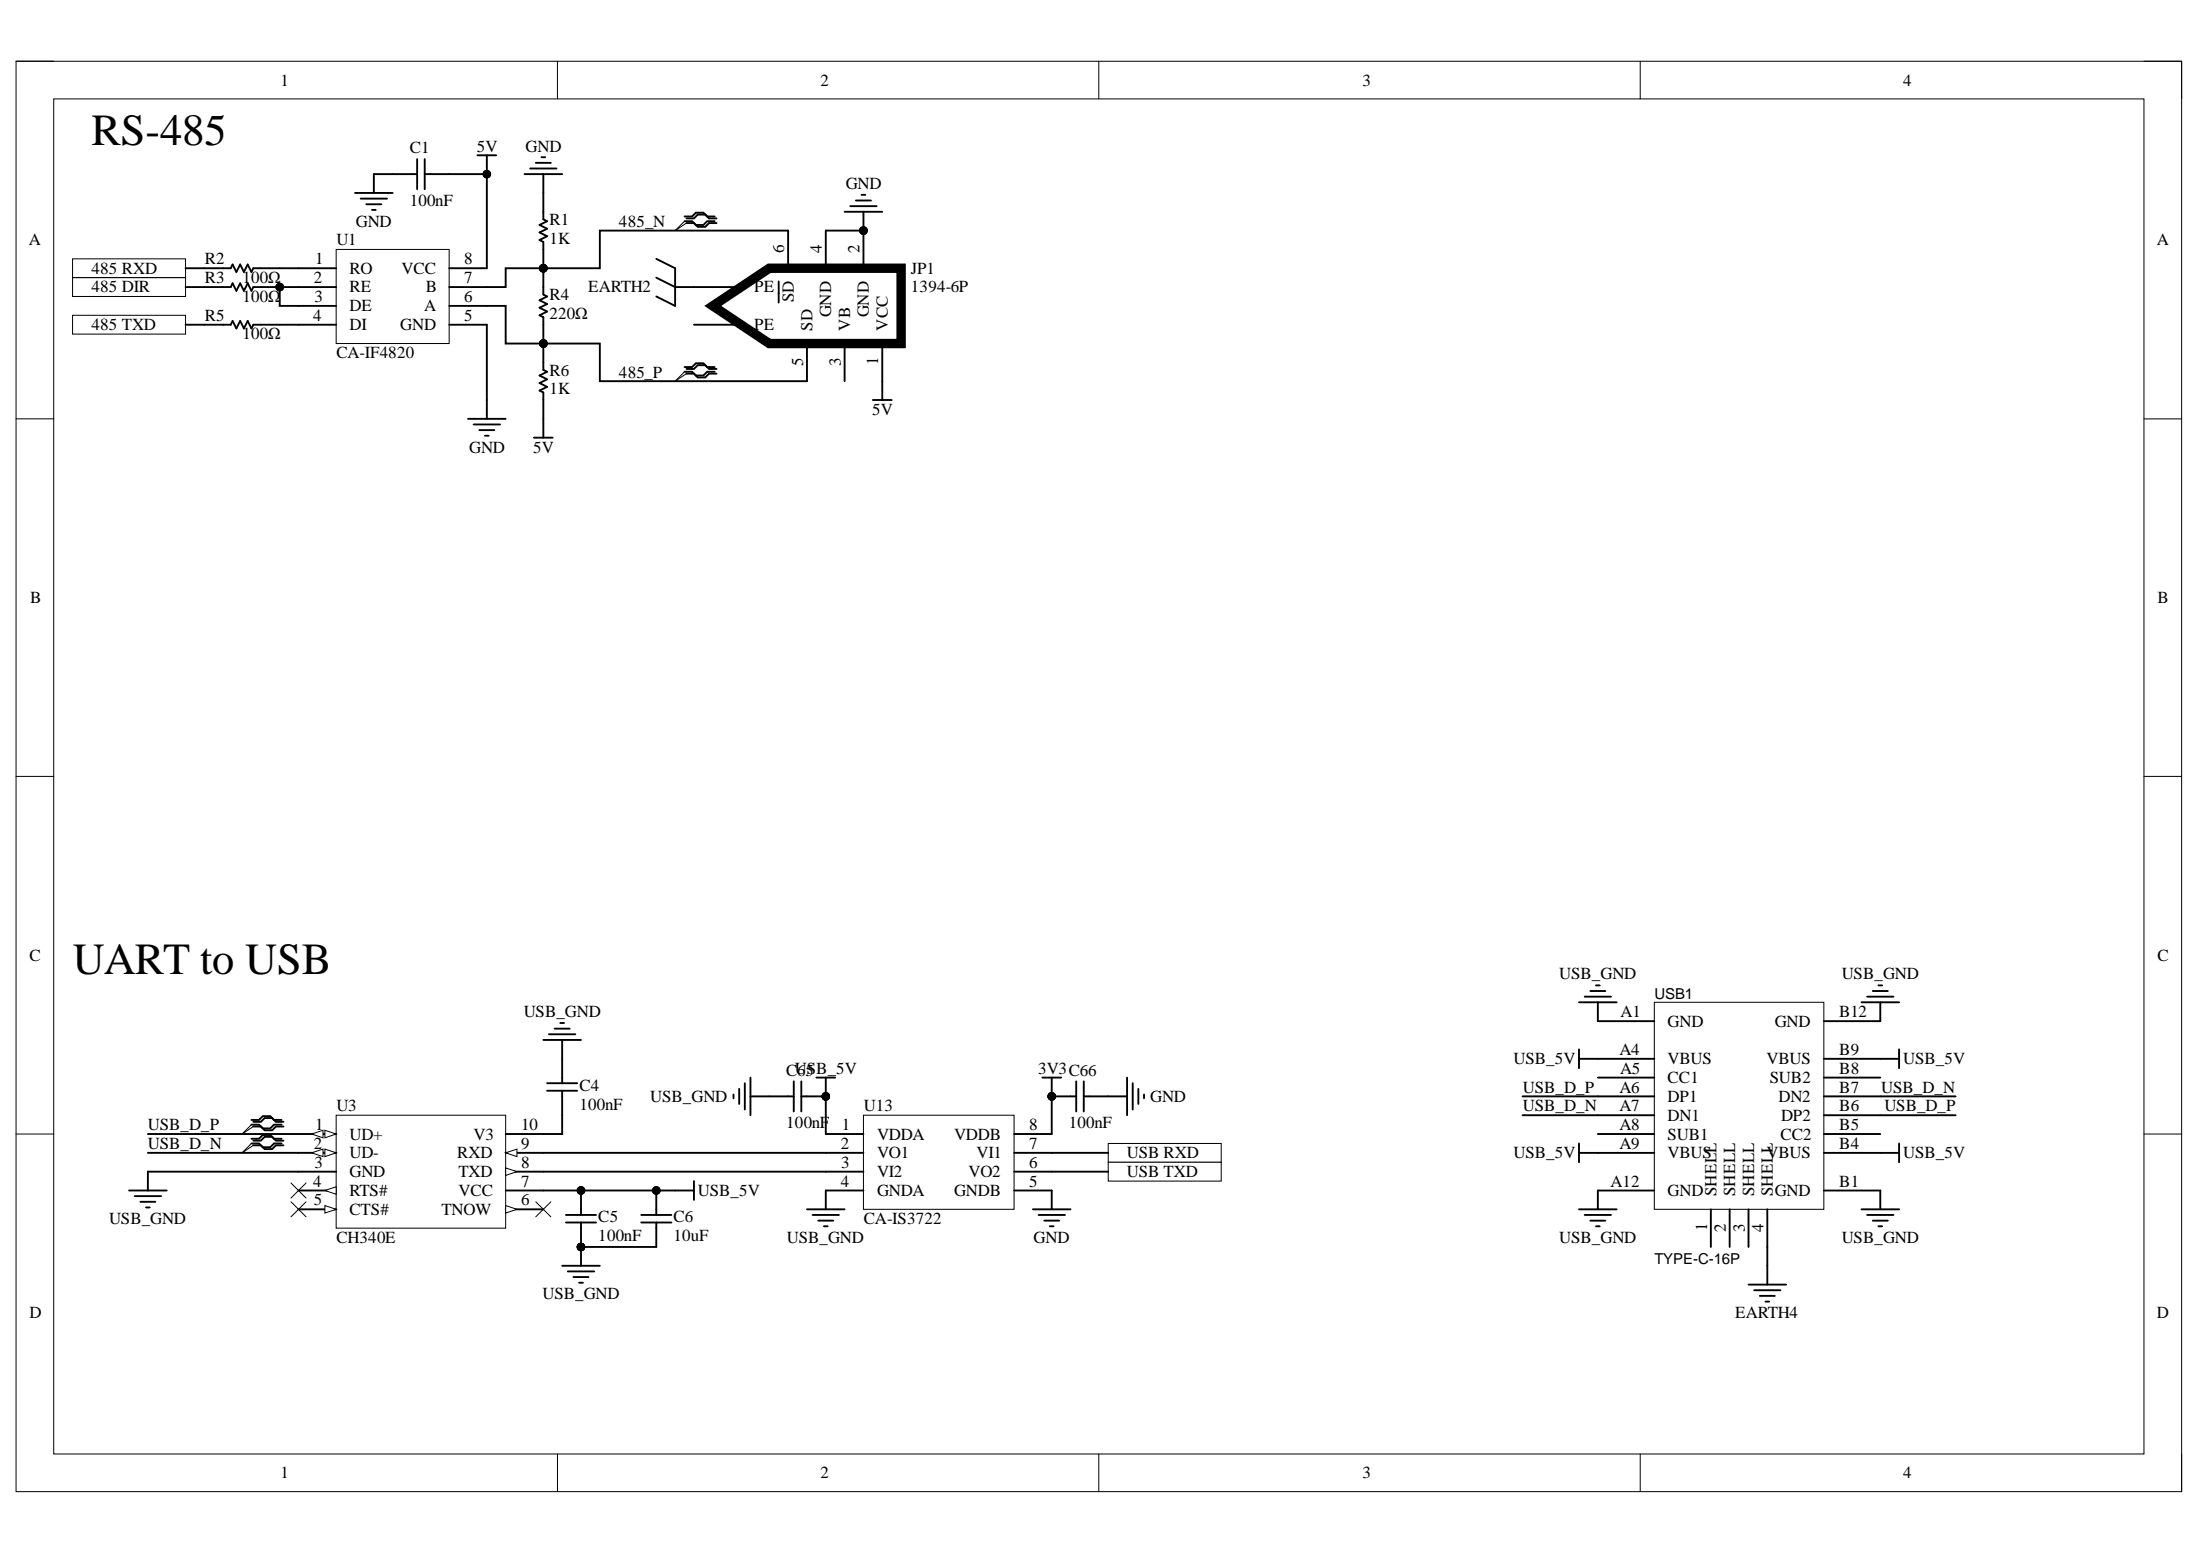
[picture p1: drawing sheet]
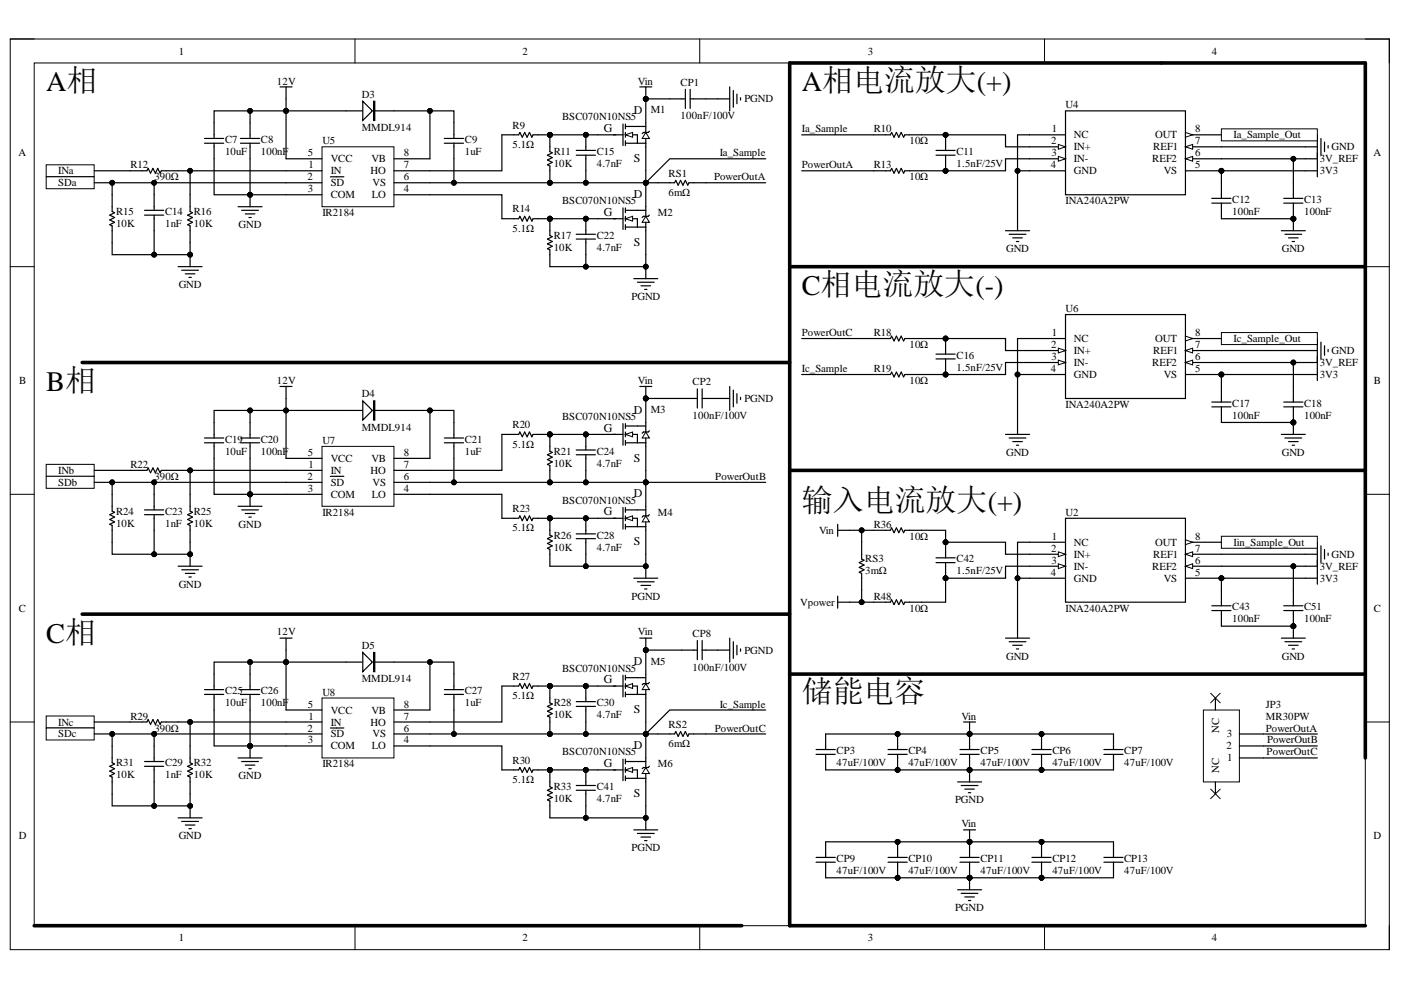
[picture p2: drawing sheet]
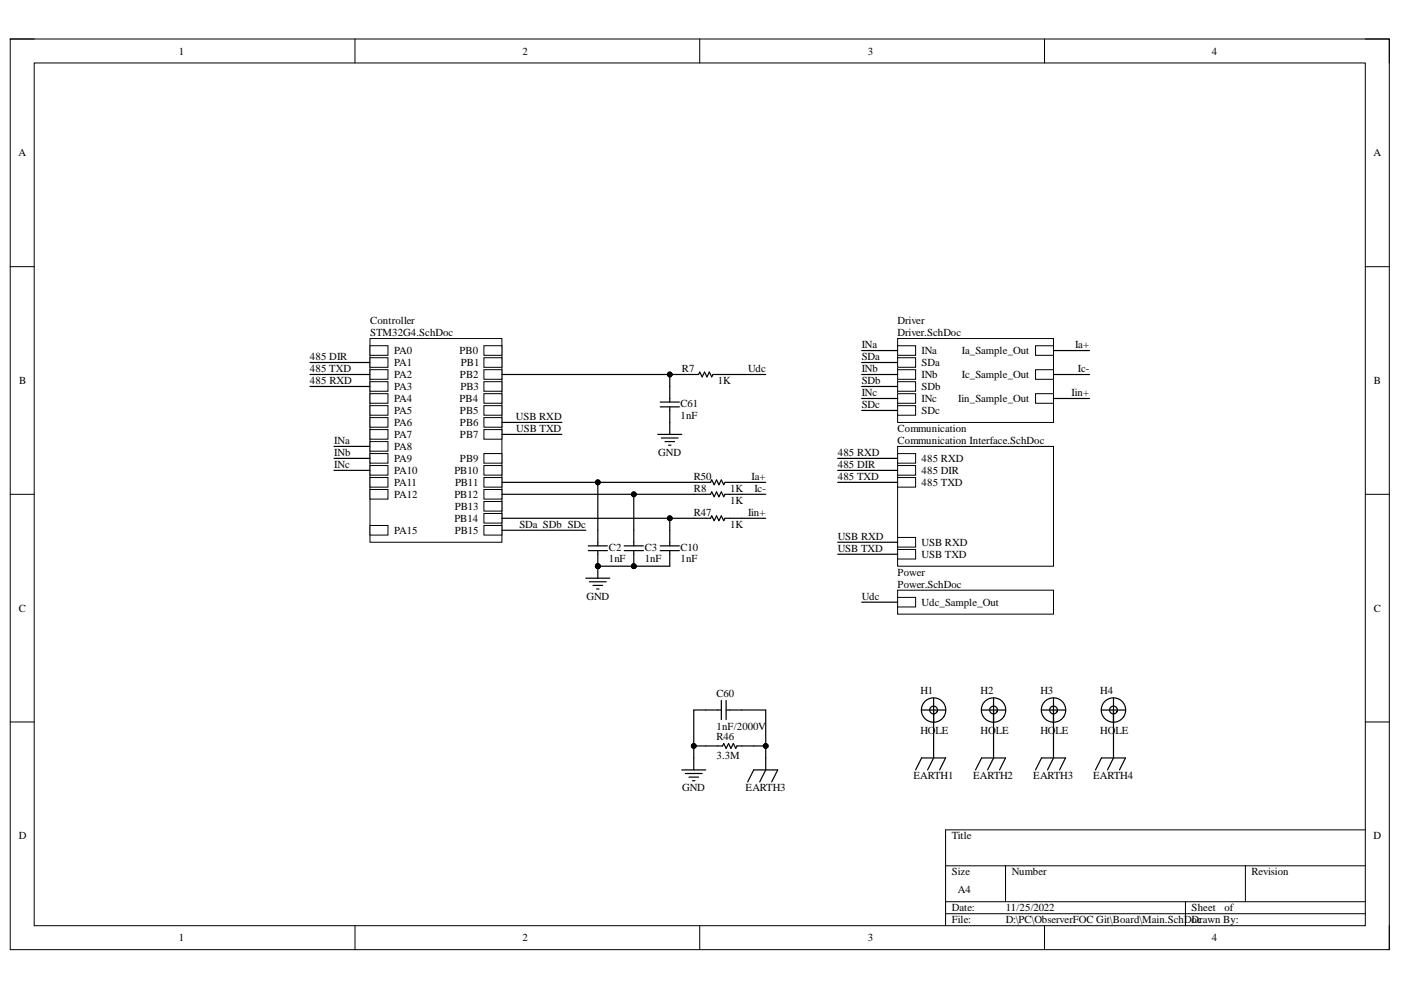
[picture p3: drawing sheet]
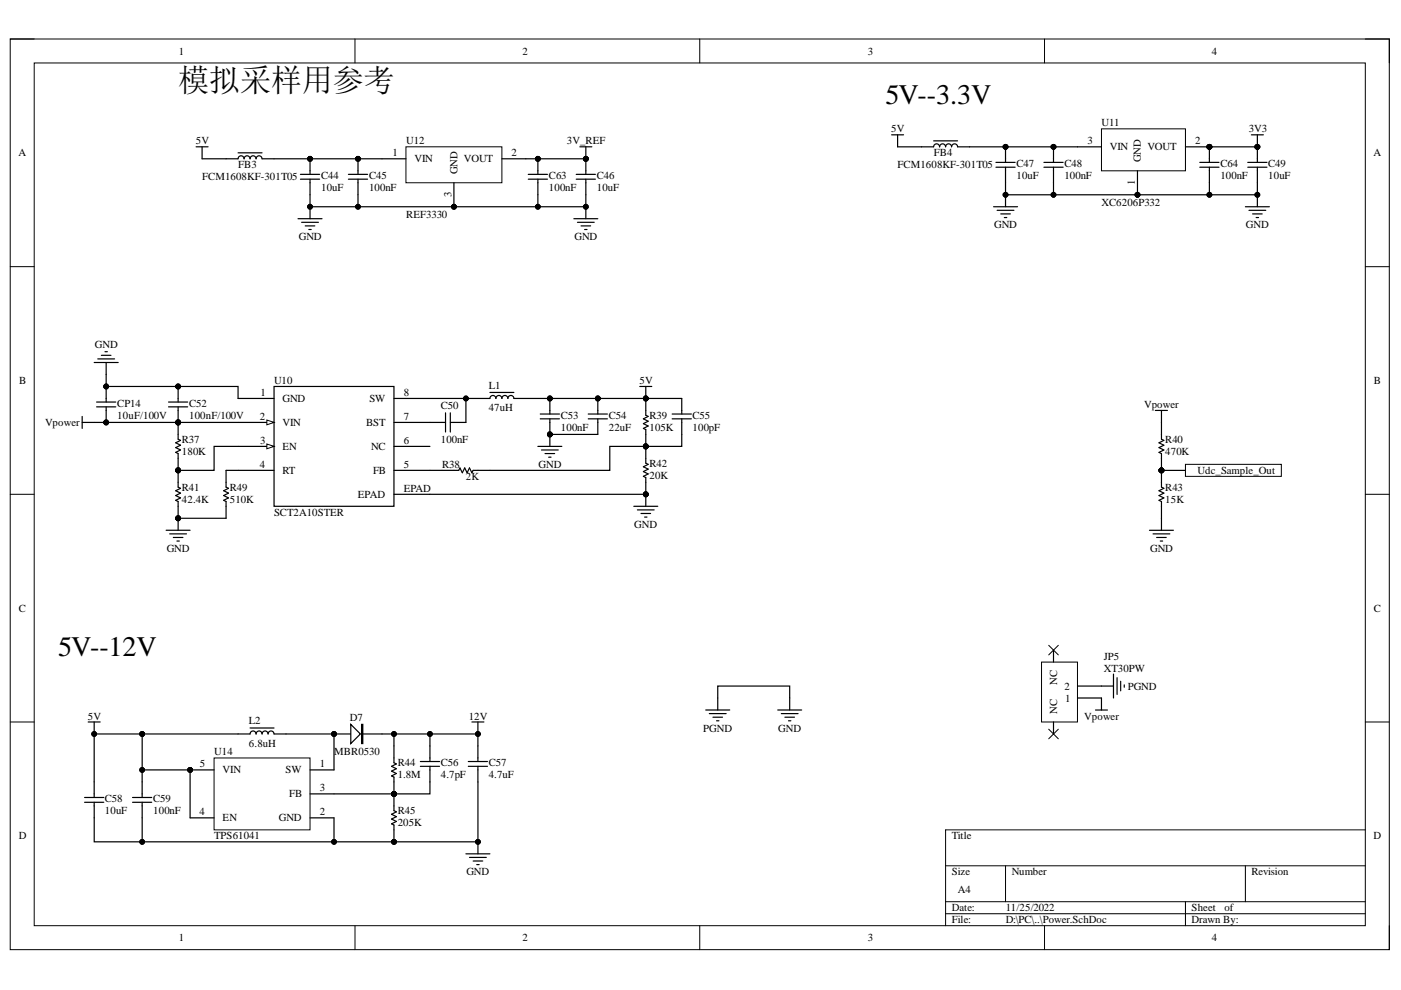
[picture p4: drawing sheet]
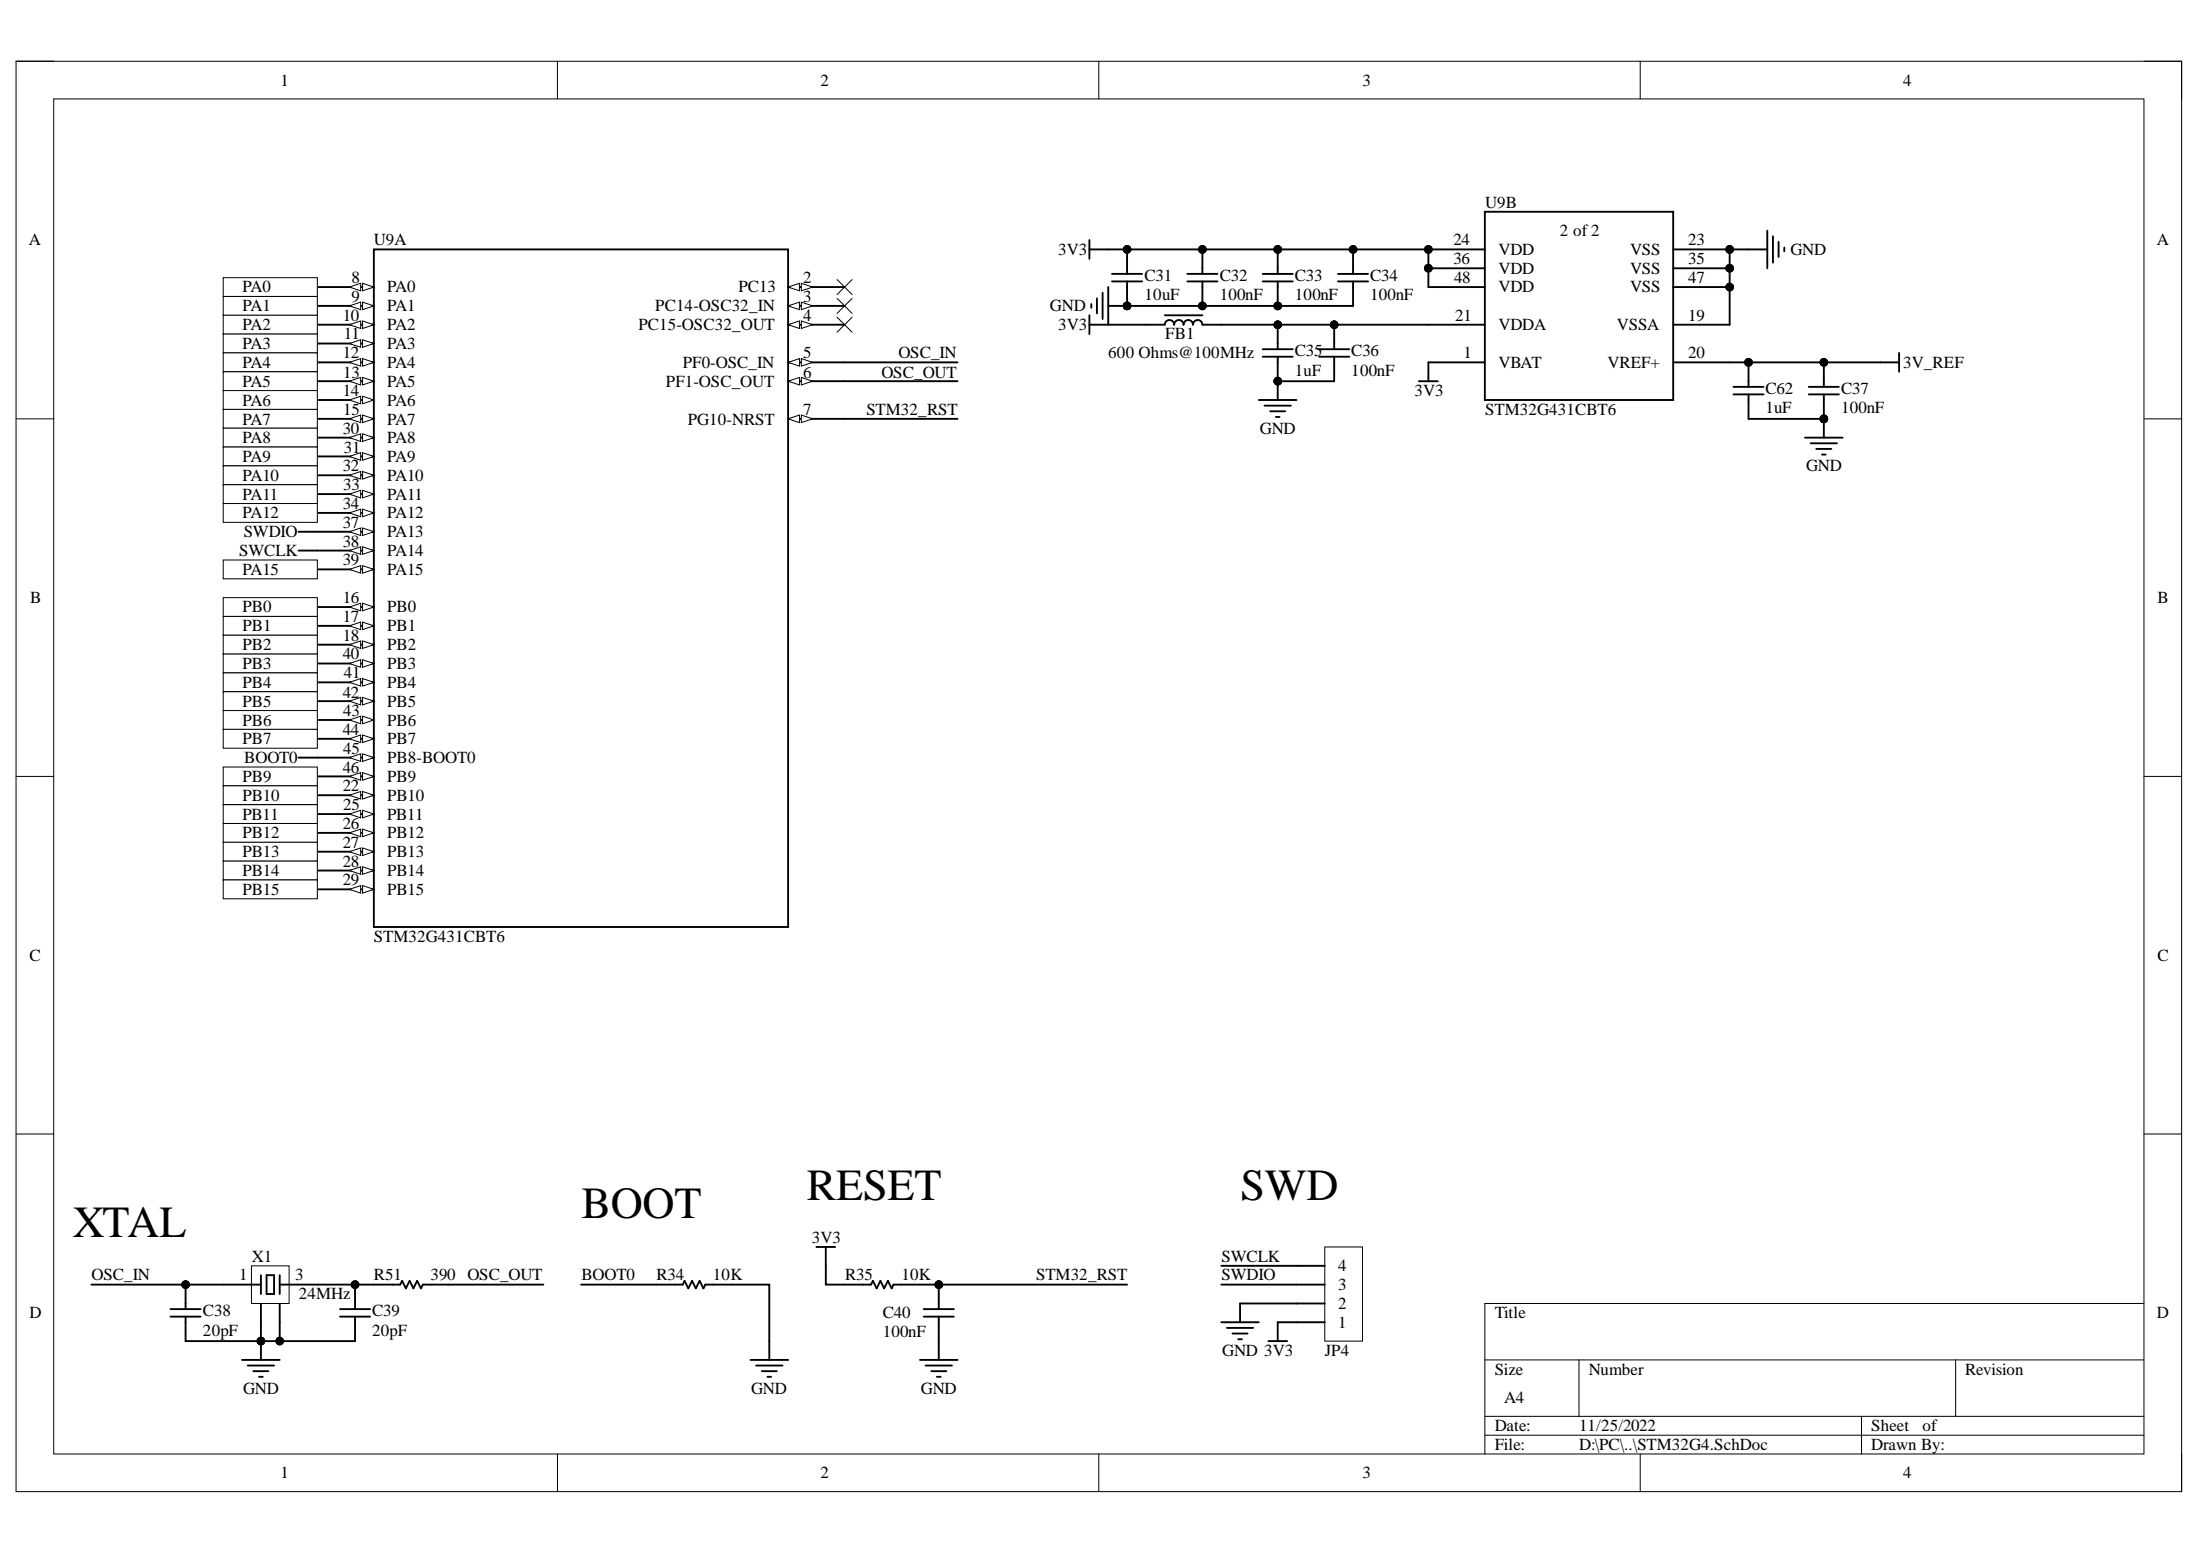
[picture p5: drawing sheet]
# Altium project Driver_BaseSTM32G4.PrjPcb
5 sheets, 174 parts. Net scope: hierarchical (ports join the sheet entries above them; power ports are global).
Board file: Driver.PcbDoc
Sheets:
  Main.SchDoc
    Controller = STM32G4.SchDoc
    Power = Power.SchDoc
    Driver = Driver.SchDoc
    Communication = Communication Interface.SchDoc

## Sheet Main.SchDoc
size A4

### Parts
C60  1nF/2000V  [C1206]
H1  HOLE  [定位孔 Φ3 1]
H2  HOLE  [定位孔 Φ3 1]
H3  HOLE  [定位孔 Φ3 1]
H4  HOLE  [定位孔 Φ3 1]
R46  3.3M  [R1206]

### Sub-sheets
Communication = Communication Interface.SchDoc: 485 RXD, 485 DIR, 485 TXD, USB RXD, USB TXD
Controller = STM32G4.SchDoc: PA1, PA2, PA3, PA4, PA5, PA6, PA7, PA8, PA9, PA10, PA11, PA12, PA15, PB1, PB2, PB3, PB4, PB5, PB6, PB7, PB9, PB10, PB11, PB12, PB13, PB14, PB15, PA0, PB0
Driver = Driver.SchDoc: INa, SDa, Ia_S, Ic_S, INb, SDb, INc, SDc, Iin_S
Power = Power.SchDoc: Udc_S

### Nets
EARTH1: H1.1
EARTH2: H2.1
EARTH3: C60.2 H3.1 R46.1
EARTH4: H4.1
GND: C60.1 R46.2
485 DIR: sheet Controller/PA1, sheet Communication/485 DIR
485 RXD: sheet Controller/PA3, sheet Communication/485 RXD
485 TXD: sheet Controller/PA2, sheet Communication/485 TXD
Ia+: sheet Controller/PB11, sheet Driver/Ia_S
Ic-: sheet Controller/PB12, sheet Driver/Ic_S
Iin+: sheet Controller/PB14, sheet Driver/Iin_S
INa: sheet Controller/PA8, sheet Driver/INa
INb: sheet Controller/PA9, sheet Driver/INb
INc: sheet Controller/PA10, sheet Driver/INc
SDa: sheet Controller/PB15, sheet Driver/SDa, sheet Driver/SDb, sheet Driver/SDc  [also labelled SDb, SDc]
Udc: sheet Controller/PB2, sheet Power/Udc_S
USB RXD: sheet Controller/PB6, sheet Communication/USB RXD
USB TXD: sheet Controller/PB7, sheet Communication/USB TXD

## Sheet STM32G4.SchDoc
size A4

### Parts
C31  10uF  [C0805]
C32  100nF  [C0402]
C33  100nF  [C0402]
C34  100nF  [C0402]
C35  1uF  [C0603]
C36  100nF  [C0402]
C37  100nF  [C0402]
C38  20pF  [C0402]
C39  20pF  [C0402]
C40  100nF  [C0402]
C62  1uF  [C0603]
FB1  600 Ohms@100MHz  [FB 0402]
JP4  HDR-1X4  [XH2.54-4P_H]  (value not drawn)
R34  10K  [R0402]
R35  10K  [R0402]
R51  390  [R0402]
U9  STM32G431CBT6  [LQFP48 7X7_L]  (parts A,B of 2)
X1  24MHz  [XTAL-3225]

### Ports
PA0, PA1, PA2, PA3, PA4, PA5, PA6, PA7, PA8, PA9, PA10, PA11, PA12, PA15, PB0, PB1, PB2, PB3, PB4, PB5, PB6, PB7, PB9, PB10, PB11, PB12, PB13, PB14, PB15

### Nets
3V3: C31.2 C32.2 C33.2 C34.2 FB1.1 JP4.1 R35.1 U9.1(VBAT) U9.24(VDD) U9.36(VDD) U9.48(VDD)
3V_REF: C37.1 C62.1 U9.20(VREF+)
GND: C31.1 C32.1 C33.1 C34.1 C35.2 C36.2 C37.2 C38.1 C39.1 C40.1 C62.2 JP4.2 R34.2 U9.19(VSSA) U9.23(VSS) U9.35(VSS) U9.47(VSS) X1.2 X1.4
485 DIR: U9.9(PA1) ; port PA1
485 RXD: U9.11(PA3) ; port PA3
485 TXD: U9.10(PA2) ; port PA2
BOOT0: R34.1 U9.45(PB8-BOOT0)
Ia+: U9.25(PB11) ; port PB11
Ic-: U9.26(PB12) ; port PB12
Iin+: U9.28(PB14) ; port PB14
INa: U9.30(PA8) ; port PA8
INb: U9.31(PA9) ; port PA9
INc: U9.32(PA10) ; port PA10
OSC_IN: C38.2 U9.5(PF0-OSC_IN) X1.1
OSC_OUT: R51.2 U9.6(PF1-OSC_OUT)
SDa: U9.29(PB15) ; port PB15
STM32_RST: C40.2 R35.2 U9.7(PG10-NRST)
SWCLK: JP4.4 U9.38(PA14)
SWDIO: JP4.3 U9.37(PA13)
Udc: U9.18(PB2) ; port PB2
USB RXD: U9.43(PB6) ; port PB6
USB TXD: U9.44(PB7) ; port PB7
NetC35_1: C35.1 C36.1 FB1.2 U9.21(VDDA)
NetC39_2: C39.2 R51.1 X1.3
NetU9_8: U9.8(PA0) ; port PA0
NetU9_12: U9.12(PA4) ; port PA4
NetU9_13: U9.13(PA5) ; port PA5
NetU9_14: U9.14(PA6) ; port PA6
NetU9_15: U9.15(PA7) ; port PA7
NetU9_16: U9.16(PB0) ; port PB0
NetU9_17: U9.17(PB1) ; port PB1
NetU9_22: U9.22(PB10) ; port PB10
NetU9_27: U9.27(PB13) ; port PB13
NetU9_33: U9.33(PA11) ; port PA11
NetU9_34: U9.34(PA12) ; port PA12
NetU9_39: U9.39(PA15) ; port PA15
NetU9_40: U9.40(PB3) ; port PB3
NetU9_41: U9.41(PB4) ; port PB4
NetU9_42: U9.42(PB5) ; port PB5
NetU9_46: U9.46(PB9) ; port PB9

Not connected (* = marked no-connect by the designer): U9 2(PC13)* 3(PC14-OSC32_IN)* 4(PC15-OSC32_OUT)*

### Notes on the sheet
- IO
- POWER
- (near C38) XTAL
- (near R35) RESET
- SWD
- BOOT

## Sheet Power.SchDoc
size A4

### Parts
C44  10uF  [C0603]
C45  100nF  [C0603]
C46  10uF  [C0603]
C47  10uF  [C0603]
C48  100nF  [C0603]
C49  10uF  [C0603]
C50  100nF  [C0603]
C52  100nF/100V  [C0603]
C53  100nF  [C0603]
C54  22uF  [C0805]
C55  100pF  [C0603]
C56  4.7pF  [C0603]
C57  4.7uF  [C0805]
C58  10uF  [C0805]
C59  100nF  [C0603]
C61  1nF  [C0402]
C63  100nF  [C0603]
C64  100nF  [C0603]
CP14  10uF/100V  [C1206]
D1  MM3Z3V3B  [SOD-323]
D7  MBR0530  [SOD-123]
FB3  FCM1608KF-301T05  [FB 0402]
FB4  FCM1608KF-301T05  [FB 0402]
JP5  XT30PW  [XT30PW-M]
L1  47uH  [L 0630]
L2  6.8uH  [L 0530]
R7  1K  [R0402]
R37  180K  [R0603]
R38  2K  [R0603]
R39  105K  [R0603]
R40  470K  [R0402]
R41  42.4K  [R0603]
R42  20K  [R0603]
R43  15K  [R0402]
R44  1.8M  [R0603]
R45  205K  [R0603]
R49  510K  [R0603]
U10  SCT2A10STER  [DDA8_3P1X2P41-L]
U11  XC6206P332  [SOT23-3L]
U12  REF3330  [SOT23-3L]
U14  TPS61041  [SOT23-5L]

### Ports
Udc_S

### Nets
3V3: C49.2 C64.2 U11.2(VOUT)
3V_REF: C46.2 C63.2 U12.2(VOUT)
5V: C53.2 C54.1 C55.1 C58.2 C59.2 FB3.1 FB4.1 L1.2 L2.1 R39.2 U14.4(EN) U14.5(VIN)
12V: C56.2 C57.2 D7.K R44.1
GND: C44.1 C45.1 C46.1 C47.1 C48.1 C49.1 C52.1 C53.1 C54.2 C57.1 C58.1 C59.1 C61.2 C63.1 C64.1 CP14.1 D1.A JP5.2 R41.1 R42.1 R43.1 R45.2 R49.1 U10.1(GND) U10.EPAD U11.1(GND) U12.3(GND) U14.2(GND)  [also labelled PGND]
Vpower: C52.2 CP14.2 JP5.1 R37.2 R40.2 U10.2(VIN)
Udc: C61.1 D1.K R7.2 ; port Udc_S
NetC44_2: C44.2 C45.2 FB3.2 U12.1(VIN)
NetC47_2: C47.2 C48.2 FB4.2 U11.3(VIN)
NetC50_1: C50.1 U10.7(BST)
NetC50_2: C50.2 L1.1 U10.8(SW)
NetC55_2: C55.2 R38.1 R39.1 R42.2
NetC56_1: C56.1 R44.2 R45.1 U14.3(FB)
NetD7_A: D7.A L2.2 U14.1(SW)
NetR7_1: R7.1 R40.1 R43.2
NetR37_1: R37.1 R41.2 U10.3(EN)
NetR38_2: R38.2 U10.5(FB)
NetR49_2: R49.2 U10.4(RT)

Not connected (* = marked no-connect by the designer): JP5 3(NC)* 4(NC)*; U10 6(NC)

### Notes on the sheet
- 模拟采样用参考
- 5V--3.3V
- 5V--12V

## Sheet Driver.SchDoc
size A4

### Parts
C2  1nF  [C0402]
C3  1nF  [C0402]
C7  10uF  [C0805]
C8  100nF  [C0603]
C9  1uF  [C0805]
C10  1nF  [C0402]
C11  1.5nF/25V  [C0402]
C12  100nF  [C0402]
C13  100nF  [C0402]
C14  1nF  [C0603]
C15  4.7nF  [C0603]
C16  1.5nF/25V  [C0402]
C17  100nF  [C0402]
C18  100nF  [C0402]
C19  10uF  [C0805]
C20  100nF  [C0603]
C21  1uF  [C0805]
C22  4.7nF  [C0603]
C23  1nF  [C0603]
C24  4.7nF  [C0603]
C25  10uF  [C0805]
C26  100nF  [C0603]
C27  1uF  [C0805]
C28  4.7nF  [C0603]
C29  1nF  [C0603]
C30  4.7nF  [C0603]
C41  4.7nF  [C0603]
C42  1.5nF/25V  [C0402]
C43  100nF  [C0402]
C51  100nF  [C0402]
CP1  100nF/100V  [C0603]
CP2  100nF/100V  [C0603]
CP3  10uF/100V  [C1206]
CP4  10uF/100V  [C1206]
CP5  10uF/100V  [C1206]
CP6  10uF/100V  [C1206]
CP7  10uF/100V  [C1206]
CP8  100nF/100V  [C0603]
CP9  10uF/100V  [C1206]
CP10  10uF/100V  [C1206]
CP11  10uF/100V  [C1206]
CP12  10uF/100V  [C1206]
CP13  10uF/100V  [C1206]
D3  MMDL914  [SOD-323]
D4  MMDL914  [SOD-323]
D5  MMDL914  [SOD-323]
JP3  MR30PW  [MR30PW-FB]
M1  BSC070N10NS5  [TDSON-8]
M2  BSC070N10NS5  [TDSON-8]
M3  BSC070N10NS5  [TDSON-8]
M4  BSC070N10NS5  [TDSON-8]
M5  BSC070N10NS5  [TDSON-8]
M6  BSC070N10NS5  [TDSON-8]
R8  1K  [R0402]
R9  5.1Ω  [R0603]
R10  10Ω  [R0402]
R11  10K  [R0603]
R12  390Ω  [R0603]
R13  10Ω  [R0402]
R14  5.1Ω  [R0603]
R15  10K  [R0603]
R16  10K  [R0603]
R17  10K  [R0603]
R18  10Ω  [R0402]
R19  10Ω  [R0402]
R20  5.1Ω  [R0603]
R21  10K  [R0603]
R22  390Ω  [R0603]
R23  5.1Ω  [R0603]
R24  10K  [R0603]
R25  10K  [R0603]
R26  10K  [R0603]
R27  5.1Ω  [R0603]
R28  10K  [R0603]
R29  390Ω  [R0603]
R30  5.1Ω  [R0603]
R31  10K  [R0603]
R32  10K  [R0603]
R33  10K  [R0603]
R36  10Ω  [R0402]
R47  1K  [R0402]
R48  10Ω  [R0402]
R50  1K  [R0402]
RS1  6mΩ  [R1206]
RS2  6mΩ  [R1206]
RS3  3mΩ  [R1206]
U2  INA240A2PW  [TSSOP8_L 3*4.4mm]
U4  INA240A2PW  [TSSOP8_L 3*4.4mm]
U5  IR2184  [SOP8_L]
U6  INA240A2PW  [TSSOP8_L 3*4.4mm]
U7  IR2184  [SOP8_L]
U8  IR2184  [SOP8_L]

### Ports
Ia_S, Ic_S, Iin_S, INa, INb, INc, SDa, SDb, SDc

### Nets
3V3: C12.2 C17.2 C43.2 U2.5(VS) U4.5(VS) U6.5(VS)
3V_REF: C13.2 C18.2 C51.2 U2.6(REF2) U4.6(REF2) U6.6(REF2)
12V: C7.1 C8.1 C19.1 C20.1 C25.1 C26.1 D3.A D4.A D5.A U5.5(VCC) U7.5(VCC) U8.5(VCC)
GND: C2.2 C3.2 C7.2 C8.2 C10.2 C12.1 C13.1 C14.2 C17.1 C18.1 C19.2 C20.2 C22.2 C23.2 C25.2 C26.2 C28.2 C29.2 C41.2 C43.1 C51.1 CP1.1 CP2.1 CP3.1 CP4.1 CP5.1 CP6.1 CP7.1 CP8.1 CP9.1 CP10.1 CP11.1 CP12.1 CP13.1 M2.S M4.S M6.S R15.2 R16.2 R17.1 R24.2 R25.2 R26.1 R31.2 R32.2 R33.1 U2.1(NC) U2.4(GND) U2.7(REF1) U4.1(NC) U4.4(GND) U4.7(REF1) U5.3(COM) U6.1(NC) U6.4(GND) U6.7(REF1) U7.3(COM) U8.3(COM)  [also labelled PGND]
Vin: CP1.2 CP2.2 CP3.2 CP4.2 CP5.2 CP6.2 CP7.2 CP8.2 CP9.2 CP10.2 CP11.2 CP12.2 CP13.2 M1.D M3.D M5.D R36.2 RS3.1
Vpower: R48.2 RS3.2
Ia+: C2.1 R50.1 ; port Ia_S
Ia_Sample: C9.2 C15.2 M1.S M2.D R10.2 R11.1 RS1.2 U5.6(VS)
Ic-: C3.1 R8.1 ; port Ic_S
Ic_Sample: C27.2 C30.2 M5.S M6.D R19.2 R28.1 RS2.2 U8.6(VS)
Iin+: C10.1 R47.1 ; port Iin_S
INa: R12.2 ; port INa
INb: R22.2 ; port INb
INc: R29.2 ; port INc
PowerOutA: JP3.3 R13.2 RS1.1
PowerOutB: C21.2 C24.2 JP3.2 M3.S M4.D R21.1 U7.6(VS)
PowerOutC: JP3.1 R18.2 RS2.1
SDa: C14.1 C23.1 C29.1 R15.1 R24.1 R31.1 U5.2(~{SD}) U7.2(~{SD}) U8.2(~{SD}) ; port SDa, port SDc, port SDb
NetC9_1: C9.1 D3.K U5.8(VB)
NetC11_1: C11.1 R13.1 U4.3(IN-)
NetC11_2: C11.2 R10.1 U4.2(IN+)
NetC15_1: C15.1 M1.G R9.1 R11.2
NetC16_1: C16.1 R19.1 U6.3(IN-)
NetC16_2: C16.2 R18.1 U6.2(IN+)
NetC21_1: C21.1 D4.K U7.8(VB)
NetC22_1: C22.1 M2.G R14.1 R17.2
NetC24_1: C24.1 M3.G R20.1 R21.2
NetC27_1: C27.1 D5.K U8.8(VB)
NetC28_1: C28.1 M4.G R23.1 R26.2
NetC30_1: C30.1 M5.G R27.1 R28.2
NetC41_1: C41.1 M6.G R30.1 R33.2
NetC42_1: C42.1 R48.1 U2.3(IN-)
NetC42_2: C42.2 R36.1 U2.2(IN+)
NetR8_2: R8.2 U6.8(OUT)
NetR9_2: R9.2 U5.7(HO)
NetR12_1: R12.1 R16.1 U5.1(IN)
NetR14_2: R14.2 U5.4(LO)
NetR20_2: R20.2 U7.7(HO)
NetR22_1: R22.1 R25.1 U7.1(IN)
NetR23_2: R23.2 U7.4(LO)
NetR27_2: R27.2 U8.7(HO)
NetR29_1: R29.1 R32.1 U8.1(IN)
NetR30_2: R30.2 U8.4(LO)
NetR47_2: R47.2 U2.8(OUT)
NetR50_2: R50.2 U4.8(OUT)

Not connected (* = marked no-connect by the designer): JP3 4(NC)* 5(NC)*

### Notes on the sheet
- A相
- A相电流放大(+)
- C相电流放大(-)
- B相
- (near R36) 输入电流放大(+)
- C相
- 储能电容

## Sheet Communication Interface.SchDoc
size A4

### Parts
C1  100nF  [C0603]
C4  100nF  [C0603]
C5  100nF  [C0603]
C6  10uF  [C0603]
C65  100nF  [C0603]
C66  100nF  [C0603]
JP1  1394-6P  [1394-6P]
R1  1K  [R0603]
R2  100Ω  [R0603]
R3  100Ω  [R0603]
R4  220Ω  [R0603]
R5  100Ω  [R0603]
R6  1K  [R0603]
U1  CA-IF4820  [SOP8_N]
U3  CH340E  [MSOP10]
U13  CA-IS3722  [SOIC8_L W=3.9mm]
USB1  TYPE-C-16P  [USB-C_16P]

### Ports
485 DIR, 485 RXD, 485 TXD, USB RXD, USB TXD

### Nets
3V3: C66.1 U13.8(VDDB)
5V: C1.2 JP1.1(VCC) R6.1 U1.8(VCC)
EARTH2: JP1.7(PE)
EARTH4: USB1.4(SHELL)
GND: C1.1 C66.2 JP1.2(GND) JP1.4(GND) R1.2 U1.5(GND) U13.5(GNDB)
USB_5V: C5.1 C6.1 C65.2 U3.7(VCC) U13.1(VDDA) USB1.A4(VBUS) USB1.A9(VBUS) USB1.B4(VBUS) USB1.B9(VBUS)
USB_GND: C4.2 C5.2 C6.2 C65.1 U3.3(GND) U13.4(GNDA) USB1.A1(GND) USB1.A12(GND) USB1.B1(GND) USB1.B12(GND)
485 DIR: R3.1 ; port 485 DIR
485 RXD: R2.1 ; port 485 RXD
485 TXD: R5.1 ; port 485 TXD
485_N: JP1.6(~{SD}) R1.1 R4.2 U1.7(B)
485_P: JP1.5(SD) R4.1 R6.2 U1.6(A)
USB RXD: U13.7(VI1) ; port USB RXD
USB TXD: U13.6(VO2) ; port USB TXD
USB_D_N: U3.2(UD-) USB1.A7(DN1) USB1.B7(DN2)
USB_D_P: U3.1(UD+) USB1.A6(DP1) USB1.B6(DP2)
NetC4_1: C4.1 U3.10(V3)
NetR2_2: R2.2 U1.1(RO)
NetR3_2: R3.2 U1.2(RE) U1.3(DE)
NetR5_2: R5.2 U1.4(DI)
NetU3_8: U3.8(TXD) U13.3(VI2)
NetU3_9: U3.9(RXD) U13.2(VO1)

Not connected (* = marked no-connect by the designer): JP1 3(VB) 8(PE); U3 4(RTS#)* 5(CTS#)* 6(TNOW)*; USB1 1(SHELL) 2(SHELL) 3(SHELL) A5(CC1) A8(SUB1) B5(CC2) B8(SUB2)

### Layout directives
differential pair: 485_N, 485_P, USB_D_N, USB_D_P

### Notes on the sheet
- RS-485
- UART to USB

## Nets that join several sheets
3V3: STM32G4 (11 pins), Power (C49.2 C64.2 U11.2), Driver (6 pins), Communication Interface (C66.1 U13.8)
3V_REF: STM32G4 (C37.1 C62.1 U9.20), Power (C46.2 C63.2 U12.2), Driver (6 pins)
5V: Power (12 pins), Communication Interface (C1.2 JP1.1 R6.1 U1.8)
12V: Power (C56.2 C57.2 D7.K R44.1), Driver (12 pins)
EARTH2: Main (H2.1), Communication Interface (JP1.7)
EARTH4: Main (H4.1), Communication Interface (USB1.4)
GND: Main (C60.1 R46.2), STM32G4 (19 pins), Power (28 pins), Driver (58 pins), Communication Interface (7 pins)
Vpower: Power (6 pins), Driver (R48.2 RS3.2)
485 DIR: STM32G4 (U9.9), Communication Interface (R3.1)
485 RXD: STM32G4 (U9.11), Communication Interface (R2.1)
485 TXD: STM32G4 (U9.10), Communication Interface (R5.1)
Ia+: STM32G4 (U9.25), Driver (C2.1 R50.1)
Ic-: STM32G4 (U9.26), Driver (C3.1 R8.1)
Iin+: STM32G4 (U9.28), Driver (C10.1 R47.1)
INa: STM32G4 (U9.30), Driver (R12.2)
INb: STM32G4 (U9.31), Driver (R22.2)
INc: STM32G4 (U9.32), Driver (R29.2)
SDa: STM32G4 (U9.29), Driver (9 pins)
Udc: STM32G4 (U9.18), Power (C61.1 D1.K R7.2)
USB RXD: STM32G4 (U9.43), Communication Interface (U13.7)
USB TXD: STM32G4 (U9.44), Communication Interface (U13.6)
